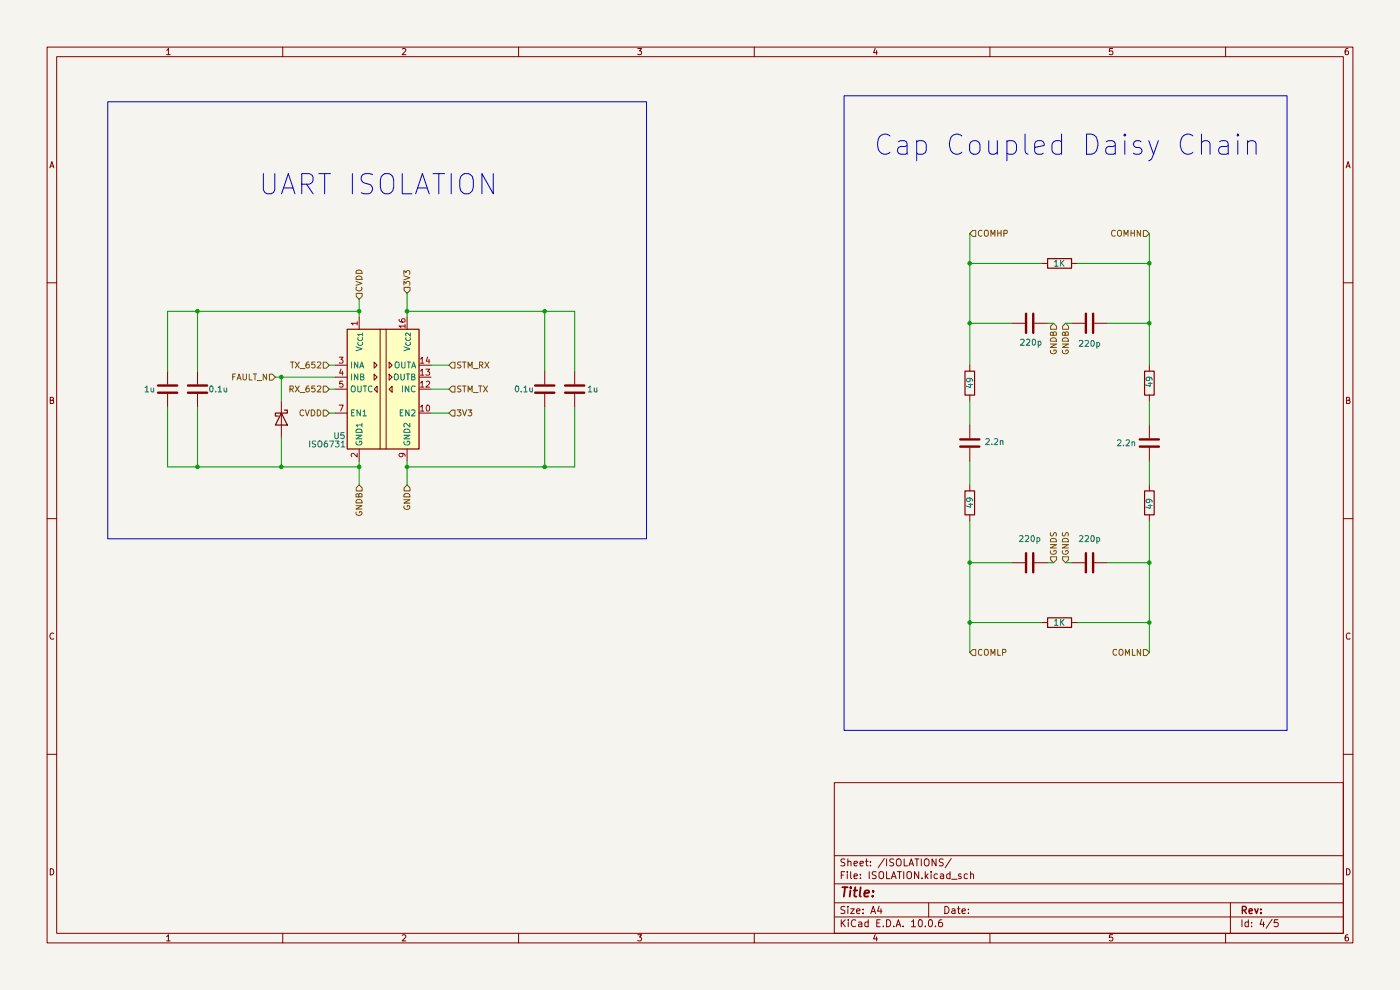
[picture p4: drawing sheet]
(kicad_sch
 (version 20260306)
 (generator "eeschema")
 (generator_version "10.0")
 (paper "A4")
 (lib_symbols
  (symbol "Device:C"
   (pin_numbers (hide yes))
   (pin_names
    (offset 0.254)) (exclude_from_sim no) (in_bom yes) (on_board yes)
   (in_pos_files yes)
   (duplicate_pin_numbers_are_jumpers no)
   (property "Reference" "C" (at 0.635 2.54 0) (show_name no) (do_not_autoplace no) (effects (font (size 1.27 1.27)) (justify left)))
   (property "Value" "C" (at 0.635 -2.54 0) (show_name no) (do_not_autoplace no) (effects (font (size 1.27 1.27)) (justify left)))
   (property "Footprint" "" (at 0.9652 -3.81 0) (show_name no) (do_not_autoplace no) (hide yes) (effects (font (size 1.27 1.27))))
   (property "Datasheet" "" (at 0 0 0) (show_name no) (do_not_autoplace no) (hide yes) (effects (font (size 1.27 1.27))))
   (property "Description" "Unpolarized capacitor" (at 0 0 0) (show_name no) (do_not_autoplace no) (hide yes) (effects (font (size 1.27 1.27))))
   (symbol "C_0_1"
    (polyline (pts (xy -2.032 0.762) (xy 2.032 0.762)) (stroke (width 0.508) (type default)) (fill (type none)))
    (polyline (pts (xy -2.032 -0.762) (xy 2.032 -0.762)) (stroke (width 0.508) (type default)) (fill (type none))))
   (symbol "C_1_1"
    (pin passive line (at 0 3.81 270) (length 2.794) (name "" (effects (font (size 1.27 1.27)))) (number "1" (effects (font (size 1.27 1.27)))))
    (pin passive line (at 0 -3.81 90) (length 2.794) (name "" (effects (font (size 1.27 1.27)))) (number "2" (effects (font (size 1.27 1.27))))))
   (embedded_fonts no))
  (symbol "Device:D_Schottky"
   (pin_numbers (hide yes))
   (pin_names
    (offset 1.016) (hide yes)) (exclude_from_sim no) (in_bom yes) (on_board yes)
   (in_pos_files yes)
   (duplicate_pin_numbers_are_jumpers no)
   (property "Reference" "D" (at 0 2.54 0) (show_name no) (do_not_autoplace no) (effects (font (size 1.27 1.27))))
   (property "Value" "D_Schottky" (at 0 -2.54 0) (show_name no) (do_not_autoplace no) (effects (font (size 1.27 1.27))))
   (property "Footprint" "" (at 0 0 0) (show_name no) (do_not_autoplace no) (hide yes) (effects (font (size 1.27 1.27))))
   (property "Datasheet" "" (at 0 0 0) (show_name no) (do_not_autoplace no) (hide yes) (effects (font (size 1.27 1.27))))
   (property "Description" "Schottky diode" (at 0 0 0) (show_name no) (do_not_autoplace no) (hide yes) (effects (font (size 1.27 1.27))))
   (symbol "D_Schottky_0_1"
    (polyline (pts (xy -1.905 0.635) (xy -1.905 1.27) (xy -1.27 1.27) (xy -1.27 -1.27) (xy -0.635 -1.27) (xy -0.635 -0.635)) (stroke (width 0.254) (type default)) (fill (type none)))
    (polyline (pts (xy 1.27 1.27) (xy 1.27 -1.27) (xy -1.27 0) (xy 1.27 1.27)) (stroke (width 0.254) (type default)) (fill (type none)))
    (polyline (pts (xy 1.27 0) (xy -1.27 0)) (stroke (width 0) (type default)) (fill (type none))))
   (symbol "D_Schottky_1_1"
    (pin passive line (at -3.81 0 0) (length 2.54) (name "K" (effects (font (size 1.27 1.27)))) (number "1" (effects (font (size 1.27 1.27)))))
    (pin passive line (at 3.81 0 180) (length 2.54) (name "A" (effects (font (size 1.27 1.27)))) (number "2" (effects (font (size 1.27 1.27))))))
   (embedded_fonts no))
  (symbol "Device:R"
   (pin_numbers (hide yes))
   (pin_names
    (offset 0)) (exclude_from_sim no) (in_bom yes) (on_board yes)
   (in_pos_files yes)
   (duplicate_pin_numbers_are_jumpers no)
   (property "Reference" "R" (at 2.032 0 90) (show_name no) (do_not_autoplace no) (effects (font (size 1.27 1.27))))
   (property "Value" "R" (at 0 0 90) (show_name no) (do_not_autoplace no) (effects (font (size 1.27 1.27))))
   (property "Footprint" "" (at -1.778 0 90) (show_name no) (do_not_autoplace no) (hide yes) (effects (font (size 1.27 1.27))))
   (property "Datasheet" "" (at 0 0 0) (show_name no) (do_not_autoplace no) (hide yes) (effects (font (size 1.27 1.27))))
   (property "Description" "Resistor" (at 0 0 0) (show_name no) (do_not_autoplace no) (hide yes) (effects (font (size 1.27 1.27))))
   (symbol "R_0_1"
    (rectangle (start -1.016 -2.54) (end 1.016 2.54) (stroke (width 0.254) (type default)) (fill (type none))))
   (symbol "R_1_1"
    (pin passive line (at 0 3.81 270) (length 1.27) (name "" (effects (font (size 1.27 1.27)))) (number "1" (effects (font (size 1.27 1.27)))))
    (pin passive line (at 0 -3.81 90) (length 1.27) (name "" (effects (font (size 1.27 1.27)))) (number "2" (effects (font (size 1.27 1.27))))))
   (embedded_fonts no))
  (symbol "Isolator:ISO6731" (exclude_from_sim no) (in_bom yes) (on_board yes)
   (in_pos_files yes)
   (duplicate_pin_numbers_are_jumpers no)
   (property "Reference" "U" (at 8.255 14.605 0) (show_name no) (do_not_autoplace no) (effects (font (size 1.27 1.27)) (justify left)))
   (property "Value" "ISO6731" (at 8.255 12.065 0) (show_name no) (do_not_autoplace no) (effects (font (size 1.27 1.27)) (justify left)))
   (property "Footprint" "Package_SO:SOIC-16W_7.5x10.3mm_P1.27mm" (at 5.715 -13.97 0) (show_name no) (do_not_autoplace no) (hide yes) (effects (font (size 1.27 1.27)) (justify left)))
   (property "Datasheet" "https://www.ti.com/lit/ds/symlink/iso6731.pdf" (at 5.715 -16.51 0) (show_name no) (do_not_autoplace no) (hide yes) (effects (font (size 1.27 1.27)) (justify left)))
   (property "Description" "General-purpose, triple-channel, 2/1, digital isolator" (at 0 0 0) (show_name no) (do_not_autoplace no) (hide yes) (effects (font (size 1.27 1.27))))
   (symbol "ISO6731_0_1"
    (rectangle (start -7.62 12.7) (end 7.62 -12.7) (stroke (width 0.254) (type default)) (fill (type background)))
    (polyline (pts (xy -0.635 12.7) (xy -0.635 -12.7)) (stroke (width 0) (type default)) (fill (type none)))
    (polyline (pts (xy 0.635 12.7) (xy 0.635 -12.7)) (stroke (width 0) (type default)) (fill (type none))))
   (symbol "ISO6731_1_1"
    (polyline (pts (xy -1.905 5.715) (xy -1.27 5.08) (xy -1.905 4.445) (xy -1.905 5.715)) (stroke (width 0) (type default)) (fill (type none)))
    (polyline (pts (xy -1.905 3.175) (xy -1.27 2.54) (xy -1.905 1.905) (xy -1.905 3.175)) (stroke (width 0) (type default)) (fill (type none)))
    (polyline (pts (xy -1.27 -0.635) (xy -1.905 0) (xy -1.27 0.635) (xy -1.27 -0.635)) (stroke (width 0) (type default)) (fill (type none)))
    (polyline (pts (xy 1.27 5.715) (xy 1.905 5.08) (xy 1.27 4.445) (xy 1.27 5.715)) (stroke (width 0) (type default)) (fill (type none)))
    (polyline (pts (xy 1.27 3.175) (xy 1.905 2.54) (xy 1.27 1.905) (xy 1.27 3.175)) (stroke (width 0) (type default)) (fill (type none)))
    (polyline (pts (xy 1.905 -0.635) (xy 1.27 0) (xy 1.905 0.635) (xy 1.905 -0.635)) (stroke (width 0) (type default)) (fill (type none)))
    (pin power_in line (at -5.08 15.24 270) (length 2.54) (name "V_{CC1}" (effects (font (size 1.27 1.27)))) (number "1" (effects (font (size 1.27 1.27)))))
    (pin power_in line (at -5.08 -15.24 90) (length 2.54) (name "GND1" (effects (font (size 1.27 1.27)))) (number "2" (effects (font (size 1.27 1.27)))))
    (pin input line (at -10.16 5.08 0) (length 2.54) (name "INA" (effects (font (size 1.27 1.27)))) (number "3" (effects (font (size 1.27 1.27)))))
    (pin input line (at -10.16 2.54 0) (length 2.54) (name "INB" (effects (font (size 1.27 1.27)))) (number "4" (effects (font (size 1.27 1.27)))))
    (pin output line (at -10.16 0 0) (length 2.54) (name "OUTC" (effects (font (size 1.27 1.27)))) (number "5" (effects (font (size 1.27 1.27)))))
    (pin no_connect line (at -7.62 -2.54 0) (length 2.54) (hide yes) (name "NC" (effects (font (size 1.27 1.27)))) (number "6" (effects (font (size 1.27 1.27)))))
    (pin input line (at -10.16 -5.08 0) (length 2.54) (name "EN1" (effects (font (size 1.27 1.27)))) (number "7" (effects (font (size 1.27 1.27)))))
    (pin passive line (at -5.08 -15.24 90) (length 2.54) (hide yes) (name "GND1" (effects (font (size 1.27 1.27)))) (number "8" (effects (font (size 1.27 1.27)))))
    (pin power_in line (at 5.08 -15.24 90) (length 2.54) (name "GND2" (effects (font (size 1.27 1.27)))) (number "9" (effects (font (size 1.27 1.27)))))
    (pin input line (at 10.16 -5.08 180) (length 2.54) (name "EN2" (effects (font (size 1.27 1.27)))) (number "10" (effects (font (size 1.27 1.27)))))
    (pin no_connect line (at 7.62 -2.54 180) (length 2.54) (hide yes) (name "NC" (effects (font (size 1.27 1.27)))) (number "11" (effects (font (size 1.27 1.27)))))
    (pin input line (at 10.16 0 180) (length 2.54) (name "INC" (effects (font (size 1.27 1.27)))) (number "12" (effects (font (size 1.27 1.27)))))
    (pin output line (at 10.16 2.54 180) (length 2.54) (name "OUTB" (effects (font (size 1.27 1.27)))) (number "13" (effects (font (size 1.27 1.27)))))
    (pin output line (at 10.16 5.08 180) (length 2.54) (name "OUTA" (effects (font (size 1.27 1.27)))) (number "14" (effects (font (size 1.27 1.27)))))
    (pin passive line (at 5.08 -15.24 90) (length 2.54) (hide yes) (name "GND2" (effects (font (size 1.27 1.27)))) (number "15" (effects (font (size 1.27 1.27)))))
    (pin power_in line (at 5.08 15.24 270) (length 2.54) (name "V_{CC2}" (effects (font (size 1.27 1.27)))) (number "16" (effects (font (size 1.27 1.27))))))
   (embedded_fonts no)))
 (rectangle
  (start 179.07 20.32)
  (end 273.05 154.94)
  (stroke (width 0) (type default))
  (fill (type none)))
 (rectangle
  (start 22.86 21.59)
  (end 137.16 114.3)
  (stroke (width 0) (type default))
  (fill (type none)))
 (text " Cap Coupled Daisy Chain"
  (exclude_from_sim no)
  (at 224.79 30.988 0)
  (effects (font (size 4.27 4.27))))
 (text "UART ISOLATION"
  (exclude_from_sim no)
  (at 80.264 39.37 0)
  (effects (font (size 4.27 4.27))))
 (junction
  (at 41.91 66.04)
  (diameter 0)
  (color 0 0 0 0))
 (junction
  (at 76.2 99.06)
  (diameter 0)
  (color 0 0 0 0))
 (junction
  (at 115.57 66.04)
  (diameter 0)
  (color 0 0 0 0))
 (junction
  (at 76.2 66.04)
  (diameter 0)
  (color 0 0 0 0))
 (junction
  (at 41.91 99.06)
  (diameter 0)
  (color 0 0 0 0))
 (junction
  (at 243.84 119.38)
  (diameter 0)
  (color 0 0 0 0))
 (junction
  (at 86.36 66.04)
  (diameter 0)
  (color 0 0 0 0))
 (junction
  (at 243.84 132.08)
  (diameter 0)
  (color 0 0 0 0))
 (junction
  (at 59.69 99.06)
  (diameter 0)
  (color 0 0 0 0))
 (junction
  (at 205.74 119.38)
  (diameter 0)
  (color 0 0 0 0))
 (junction
  (at 205.74 68.58)
  (diameter 0)
  (color 0 0 0 0))
 (junction
  (at 243.84 68.58)
  (diameter 0)
  (color 0 0 0 0))
 (junction
  (at 243.84 55.88)
  (diameter 0)
  (color 0 0 0 0))
 (junction
  (at 86.36 99.06)
  (diameter 0)
  (color 0 0 0 0))
 (junction
  (at 205.74 55.88)
  (diameter 0)
  (color 0 0 0 0))
 (junction
  (at 205.74 132.08)
  (diameter 0)
  (color 0 0 0 0))
 (junction
  (at 59.69 80.01)
  (diameter 0)
  (color 0 0 0 0))
 (junction
  (at 115.57 99.06)
  (diameter 0)
  (color 0 0 0 0))
 (wire
  (pts (xy 205.74 68.58) (xy 214.63 68.58))
  (stroke (width 0) (type default)))
 (wire
  (pts (xy 223.52 68.58) (xy 222.25 68.58))
  (stroke (width 0) (type default)))
 (wire
  (pts (xy 91.44 82.55) (xy 95.25 82.55))
  (stroke (width 0) (type default)))
 (wire
  (pts (xy 86.36 62.23) (xy 86.36 66.04))
  (stroke (width 0) (type default)))
 (wire
  (pts (xy 243.84 110.49) (xy 243.84 132.08))
  (stroke (width 0) (type default)))
 (wire
  (pts (xy 121.92 86.36) (xy 121.92 99.06))
  (stroke (width 0) (type default)))
 (wire
  (pts (xy 41.91 86.36) (xy 41.91 99.06))
  (stroke (width 0) (type default)))
 (wire
  (pts (xy 59.69 99.06) (xy 76.2 99.06))
  (stroke (width 0) (type default)))
 (wire
  (pts (xy 91.44 77.47) (xy 95.25 77.47))
  (stroke (width 0) (type default)))
 (wire
  (pts (xy 35.56 78.74) (xy 35.56 66.04))
  (stroke (width 0) (type default)))
 (wire
  (pts (xy 76.2 63.5) (xy 76.2 66.04))
  (stroke (width 0) (type default)))
 (wire
  (pts (xy 205.74 85.09) (xy 205.74 90.17))
  (stroke (width 0) (type default)))
 (wire
  (pts (xy 226.06 119.38) (xy 227.33 119.38))
  (stroke (width 0) (type default)))
 (wire
  (pts (xy 76.2 66.04) (xy 76.2 67.31))
  (stroke (width 0) (type default)))
 (wire
  (pts (xy 243.84 85.09) (xy 243.84 90.17))
  (stroke (width 0) (type default)))
 (wire
  (pts (xy 69.85 77.47) (xy 71.12 77.47))
  (stroke (width 0) (type default)))
 (wire
  (pts (xy 115.57 86.36) (xy 115.57 99.06))
  (stroke (width 0) (type default)))
 (wire
  (pts (xy 35.56 86.36) (xy 35.56 99.06))
  (stroke (width 0) (type default)))
 (wire
  (pts (xy 86.36 99.06) (xy 86.36 102.87))
  (stroke (width 0) (type default)))
 (wire
  (pts (xy 223.52 119.38) (xy 222.25 119.38))
  (stroke (width 0) (type default)))
 (wire
  (pts (xy 205.74 97.79) (xy 205.74 102.87))
  (stroke (width 0) (type default)))
 (wire
  (pts (xy 115.57 78.74) (xy 115.57 66.04))
  (stroke (width 0) (type default)))
 (wire
  (pts (xy 86.36 97.79) (xy 86.36 99.06))
  (stroke (width 0) (type default)))
 (wire
  (pts (xy 91.44 87.63) (xy 95.25 87.63))
  (stroke (width 0) (type default)))
 (wire
  (pts (xy 69.85 82.55) (xy 71.12 82.55))
  (stroke (width 0) (type default)))
 (wire
  (pts (xy 115.57 99.06) (xy 86.36 99.06))
  (stroke (width 0) (type default)))
 (wire
  (pts (xy 35.56 66.04) (xy 41.91 66.04))
  (stroke (width 0) (type default)))
 (wire
  (pts (xy 226.06 68.58) (xy 227.33 68.58))
  (stroke (width 0) (type default)))
 (wire
  (pts (xy 76.2 97.79) (xy 76.2 99.06))
  (stroke (width 0) (type default)))
 (wire
  (pts (xy 58.42 80.01) (xy 59.69 80.01))
  (stroke (width 0) (type default)))
 (wire
  (pts (xy 41.91 99.06) (xy 59.69 99.06))
  (stroke (width 0) (type default)))
 (wire
  (pts (xy 86.36 66.04) (xy 86.36 67.31))
  (stroke (width 0) (type default)))
 (wire
  (pts (xy 115.57 66.04) (xy 86.36 66.04))
  (stroke (width 0) (type default)))
 (wire
  (pts (xy 243.84 97.79) (xy 243.84 102.87))
  (stroke (width 0) (type default)))
 (wire
  (pts (xy 234.95 68.58) (xy 243.84 68.58))
  (stroke (width 0) (type default)))
 (wire
  (pts (xy 220.98 132.08) (xy 205.74 132.08))
  (stroke (width 0) (type default)))
 (wire
  (pts (xy 59.69 80.01) (xy 71.12 80.01))
  (stroke (width 0) (type default)))
 (wire
  (pts (xy 59.69 92.71) (xy 59.69 99.06))
  (stroke (width 0) (type default)))
 (wire
  (pts (xy 121.92 99.06) (xy 115.57 99.06))
  (stroke (width 0) (type default)))
 (wire
  (pts (xy 205.74 55.88) (xy 205.74 77.47))
  (stroke (width 0) (type default)))
 (wire
  (pts (xy 243.84 132.08) (xy 228.6 132.08))
  (stroke (width 0) (type default)))
 (wire
  (pts (xy 205.74 132.08) (xy 205.74 138.43))
  (stroke (width 0) (type default)))
 (wire
  (pts (xy 243.84 55.88) (xy 243.84 77.47))
  (stroke (width 0) (type default)))
 (wire
  (pts (xy 59.69 80.01) (xy 59.69 85.09))
  (stroke (width 0) (type default)))
 (wire
  (pts (xy 205.74 110.49) (xy 205.74 132.08))
  (stroke (width 0) (type default)))
 (wire
  (pts (xy 121.92 78.74) (xy 121.92 66.04))
  (stroke (width 0) (type default)))
 (wire
  (pts (xy 41.91 66.04) (xy 76.2 66.04))
  (stroke (width 0) (type default)))
 (wire
  (pts (xy 243.84 49.53) (xy 243.84 55.88))
  (stroke (width 0) (type default)))
 (wire
  (pts (xy 41.91 78.74) (xy 41.91 66.04))
  (stroke (width 0) (type default)))
 (wire
  (pts (xy 76.2 99.06) (xy 76.2 102.87))
  (stroke (width 0) (type default)))
 (wire
  (pts (xy 121.92 66.04) (xy 115.57 66.04))
  (stroke (width 0) (type default)))
 (wire
  (pts (xy 228.6 55.88) (xy 243.84 55.88))
  (stroke (width 0) (type default)))
 (wire
  (pts (xy 234.95 119.38) (xy 243.84 119.38))
  (stroke (width 0) (type default)))
 (wire
  (pts (xy 69.85 87.63) (xy 71.12 87.63))
  (stroke (width 0) (type default)))
 (wire
  (pts (xy 243.84 132.08) (xy 243.84 138.43))
  (stroke (width 0) (type default)))
 (wire
  (pts (xy 205.74 119.38) (xy 214.63 119.38))
  (stroke (width 0) (type default)))
 (wire
  (pts (xy 205.74 55.88) (xy 220.98 55.88))
  (stroke (width 0) (type default)))
 (wire
  (pts (xy 35.56 99.06) (xy 41.91 99.06))
  (stroke (width 0) (type default)))
 (wire
  (pts (xy 205.74 49.53) (xy 205.74 55.88))
  (stroke (width 0) (type default)))
 (hierarchical_label "TX_652"
  (shape input)
  (at 69.85 77.47 180)
  (effects (font (size 1.27 1.27)) (justify right)))
 (hierarchical_label "3V3"
  (shape input)
  (at 95.25 87.63 0)
  (effects (font (size 1.27 1.27)) (justify left)))
 (hierarchical_label "COMLN"
  (shape input)
  (at 243.84 138.43 180)
  (effects (font (size 1.27 1.27)) (justify right)))
 (hierarchical_label "GND"
  (shape input)
  (at 223.52 68.58 270)
  (effects (font (size 1.27 1.27)) (justify right)))
 (hierarchical_label "GND"
  (shape input)
  (at 86.36 102.87 270)
  (effects (font (size 1.27 1.27)) (justify right)))
 (hierarchical_label "CVDD"
  (shape input)
  (at 76.2 63.5 90)
  (effects (font (size 1.27 1.27)) (justify left)))
 (hierarchical_label "STM_TX"
  (shape input)
  (at 95.25 82.55 0)
  (effects (font (size 1.27 1.27)) (justify left)))
 (hierarchical_label "3V3"
  (shape input)
  (at 86.36 62.23 90)
  (effects (font (size 1.27 1.27)) (justify left)))
 (hierarchical_label "GND"
  (shape input)
  (at 226.06 119.38 90)
  (effects (font (size 1.27 1.27)) (justify left)))
 (hierarchical_label "FAULT_N"
  (shape input)
  (at 58.42 80.01 180)
  (effects (font (size 1.27 1.27)) (justify right)))
 (hierarchical_label "STM_RX"
  (shape input)
  (at 95.25 77.47 0)
  (effects (font (size 1.27 1.27)) (justify left)))
 (hierarchical_label "COMLP"
  (shape input)
  (at 205.74 138.43 0)
  (effects (font (size 1.27 1.27)) (justify left)))
 (hierarchical_label "GNDB"
  (shape input)
  (at 76.2 102.87 270)
  (effects (font (size 1.27 1.27)) (justify right)))
 (hierarchical_label "GND"
  (shape input)
  (at 223.52 119.38 90)
  (effects (font (size 1.27 1.27)) (justify left)))
 (hierarchical_label "RX_652"
  (shape input)
  (at 69.85 82.55 180)
  (effects (font (size 1.27 1.27)) (justify right)))
 (hierarchical_label "COMHN"
  (shape input)
  (at 243.84 49.53 180)
  (effects (font (size 1.27 1.27)) (justify right)))
 (hierarchical_label "COMHP"
  (shape input)
  (at 205.74 49.53 0)
  (effects (font (size 1.27 1.27)) (justify left)))
 (hierarchical_label "GND"
  (shape input)
  (at 226.06 68.58 270)
  (effects (font (size 1.27 1.27)) (justify right)))
 (hierarchical_label "CVDD"
  (shape input)
  (at 69.85 87.63 180)
  (effects (font (size 1.27 1.27)) (justify right)))
 (symbol
  (lib_id "Device:C")
  (at 218.44 119.38 270)
  (unit 1)
  (body_style 1)
  (exclude_from_sim no)
  (in_bom yes)
  (on_board yes)
  (in_pos_files yes)
  (dnp no)
  (fields_autoplaced yes)
  (property "Reference" "C90" (at 218.44 111.76 90) (hide yes) (show_name no) (do_not_autoplace no) (effects (font (size 1.27 1.27))))
  (property "Value" "220p" (at 218.44 114.3 90) (show_name no) (do_not_autoplace no) (effects (font (size 1.27 1.27))))
  (property "Footprint" "" (at 214.63 120.3452 0) (hide yes) (show_name no) (do_not_autoplace no) (effects (font (size 1.27 1.27))))
  (property "Datasheet" "" (at 218.44 119.38 0) (hide yes) (show_name no) (do_not_autoplace no) (effects (font (size 1.27 1.27))))
  (property "Description" "Unpolarized capacitor" (at 218.44 119.38 0) (hide yes) (show_name no) (do_not_autoplace no) (effects (font (size 1.27 1.27))))
  (pin "1")
  (pin "2"))
 (symbol
  (lib_id "Device:C")
  (at 231.14 119.38 90)
  (unit 1)
  (body_style 1)
  (exclude_from_sim no)
  (in_bom yes)
  (on_board yes)
  (in_pos_files yes)
  (dnp no)
  (fields_autoplaced yes)
  (property "Reference" "C91" (at 231.14 111.76 90) (hide yes) (show_name no) (do_not_autoplace no) (effects (font (size 1.27 1.27))))
  (property "Value" "220p" (at 231.14 114.3 90) (show_name no) (do_not_autoplace no) (effects (font (size 1.27 1.27))))
  (property "Footprint" "" (at 234.95 118.4148 0) (hide yes) (show_name no) (do_not_autoplace no) (effects (font (size 1.27 1.27))))
  (property "Datasheet" "" (at 231.14 119.38 0) (hide yes) (show_name no) (do_not_autoplace no) (effects (font (size 1.27 1.27))))
  (property "Description" "Unpolarized capacitor" (at 231.14 119.38 0) (hide yes) (show_name no) (do_not_autoplace no) (effects (font (size 1.27 1.27))))
  (pin "1")
  (pin "2"))
 (symbol
  (lib_id "Isolator:ISO6731")
  (at 81.28 82.55 0)
  (unit 1)
  (body_style 1)
  (exclude_from_sim no)
  (in_bom yes)
  (on_board yes)
  (in_pos_files yes)
  (dnp no)
  (property "Reference" "U5" (at 70.612 92.456 0) (show_name no) (do_not_autoplace no) (effects (font (size 1.27 1.27)) (justify left)))
  (property "Value" "ISO6731" (at 65.278 94.234 0) (show_name no) (do_not_autoplace no) (effects (font (size 1.27 1.27)) (justify left)))
  (property "Footprint" "Package_SO:SOIC-16W_5.3x10.2mm_P1.27mm" (at 86.995 96.52 0) (hide yes) (show_name no) (do_not_autoplace no) (effects (font (size 1.27 1.27)) (justify left)))
  (property "Datasheet" "https://www.ti.com/lit/ds/symlink/iso6731.pdf" (at 86.995 99.06 0) (hide yes) (show_name no) (do_not_autoplace no) (effects (font (size 1.27 1.27)) (justify left)))
  (property "Description" "General-purpose, triple-channel, 2/1, digital isolator" (at 81.28 82.55 0) (hide yes) (show_name no) (do_not_autoplace no) (effects (font (size 1.27 1.27))))
  (pin "5")
  (pin "16")
  (pin "8")
  (pin "10")
  (pin "4")
  (pin "2")
  (pin "6")
  (pin "13")
  (pin "11")
  (pin "7")
  (pin "1")
  (pin "14")
  (pin "3")
  (pin "12")
  (pin "9")
  (pin "15"))
 (symbol
  (lib_id "Device:C")
  (at 41.91 82.55 0)
  (unit 1)
  (body_style 1)
  (exclude_from_sim no)
  (in_bom yes)
  (on_board yes)
  (in_pos_files yes)
  (dnp no)
  (property "Reference" "C48" (at 35.306 81.788 0) (hide yes) (show_name no) (do_not_autoplace no) (effects (font (size 1.27 1.27)) (justify left)))
  (property "Value" "0.1u" (at 48.514 82.55 0) (show_name no) (do_not_autoplace no) (effects (font (size 1.27 1.27)) (justify right)))
  (property "Footprint" "Capacitor_SMD:C_0603_1608Metric" (at 42.8752 86.36 0) (hide yes) (show_name no) (do_not_autoplace no) (effects (font (size 1.27 1.27))))
  (property "Datasheet" "" (at 41.91 82.55 0) (hide yes) (show_name no) (do_not_autoplace no) (effects (font (size 1.27 1.27))))
  (property "Description" "Unpolarized capacitor" (at 41.91 82.55 0) (hide yes) (show_name no) (do_not_autoplace no) (effects (font (size 1.27 1.27))))
  (pin "1")
  (pin "2"))
 (symbol
  (lib_id "Device:R")
  (at 243.84 81.28 0)
  (unit 1)
  (body_style 1)
  (exclude_from_sim no)
  (in_bom yes)
  (on_board yes)
  (in_pos_files yes)
  (dnp no)
  (property "Reference" "R52" (at 246.38 80.0099 0) (hide yes) (show_name no) (do_not_autoplace no) (effects (font (size 1.27 1.27)) (justify left)))
  (property "Value" "49" (at 243.84 82.296 90) (show_name no) (do_not_autoplace no) (effects (font (size 1.27 1.27)) (justify left)))
  (property "Footprint" "" (at 242.062 81.28 90) (hide yes) (show_name no) (do_not_autoplace no) (effects (font (size 1.27 1.27))))
  (property "Datasheet" "" (at 243.84 81.28 0) (hide yes) (show_name no) (do_not_autoplace no) (effects (font (size 1.27 1.27))))
  (property "Description" "Resistor" (at 243.84 81.28 0) (hide yes) (show_name no) (do_not_autoplace no) (effects (font (size 1.27 1.27))))
  (pin "1")
  (pin "2"))
 (symbol
  (lib_id "Device:C")
  (at 218.44 68.58 270)
  (unit 1)
  (body_style 1)
  (exclude_from_sim no)
  (in_bom yes)
  (on_board yes)
  (in_pos_files yes)
  (dnp no)
  (property "Reference" "C92" (at 218.44 60.96 90) (hide yes) (show_name no) (do_not_autoplace no) (effects (font (size 1.27 1.27))))
  (property "Value" "220p" (at 218.694 72.644 90) (show_name no) (do_not_autoplace no) (effects (font (size 1.27 1.27))))
  (property "Footprint" "" (at 214.63 69.5452 0) (hide yes) (show_name no) (do_not_autoplace no) (effects (font (size 1.27 1.27))))
  (property "Datasheet" "" (at 218.44 68.58 0) (hide yes) (show_name no) (do_not_autoplace no) (effects (font (size 1.27 1.27))))
  (property "Description" "Unpolarized capacitor" (at 218.44 68.58 0) (hide yes) (show_name no) (do_not_autoplace no) (effects (font (size 1.27 1.27))))
  (pin "1")
  (pin "2"))
 (symbol
  (lib_id "Device:C")
  (at 35.56 82.55 0)
  (unit 1)
  (body_style 1)
  (exclude_from_sim no)
  (in_bom yes)
  (on_board yes)
  (in_pos_files yes)
  (dnp no)
  (property "Reference" "C49" (at 28.956 81.788 0) (hide yes) (show_name no) (do_not_autoplace no) (effects (font (size 1.27 1.27)) (justify left)))
  (property "Value" "1u" (at 33.02 82.55 0) (show_name no) (do_not_autoplace no) (effects (font (size 1.27 1.27)) (justify right)))
  (property "Footprint" "Capacitor_SMD:C_0603_1608Metric" (at 36.5252 86.36 0) (hide yes) (show_name no) (do_not_autoplace no) (effects (font (size 1.27 1.27))))
  (property "Datasheet" "" (at 35.56 82.55 0) (hide yes) (show_name no) (do_not_autoplace no) (effects (font (size 1.27 1.27))))
  (property "Description" "Unpolarized capacitor" (at 35.56 82.55 0) (hide yes) (show_name no) (do_not_autoplace no) (effects (font (size 1.27 1.27))))
  (pin "1")
  (pin "2"))
 (symbol
  (lib_id "Device:R")
  (at 243.84 106.68 0)
  (unit 1)
  (body_style 1)
  (exclude_from_sim no)
  (in_bom yes)
  (on_board yes)
  (in_pos_files yes)
  (dnp no)
  (property "Reference" "R32" (at 246.38 105.4099 0) (hide yes) (show_name no) (do_not_autoplace no) (effects (font (size 1.27 1.27)) (justify left)))
  (property "Value" "49" (at 243.84 108.204 90) (show_name no) (do_not_autoplace no) (effects (font (size 1.27 1.27)) (justify left)))
  (property "Footprint" "" (at 242.062 106.68 90) (hide yes) (show_name no) (do_not_autoplace no) (effects (font (size 1.27 1.27))))
  (property "Datasheet" "" (at 243.84 106.68 0) (hide yes) (show_name no) (do_not_autoplace no) (effects (font (size 1.27 1.27))))
  (property "Description" "Resistor" (at 243.84 106.68 0) (hide yes) (show_name no) (do_not_autoplace no) (effects (font (size 1.27 1.27))))
  (pin "1")
  (pin "2"))
 (symbol
  (lib_id "Device:C")
  (at 231.14 68.58 90)
  (unit 1)
  (body_style 1)
  (exclude_from_sim no)
  (in_bom yes)
  (on_board yes)
  (in_pos_files yes)
  (dnp no)
  (property "Reference" "C93" (at 231.14 60.96 90) (hide yes) (show_name no) (do_not_autoplace no) (effects (font (size 1.27 1.27))))
  (property "Value" "220p" (at 231.14 72.898 90) (show_name no) (do_not_autoplace no) (effects (font (size 1.27 1.27))))
  (property "Footprint" "" (at 234.95 67.6148 0) (hide yes) (show_name no) (do_not_autoplace no) (effects (font (size 1.27 1.27))))
  (property "Datasheet" "" (at 231.14 68.58 0) (hide yes) (show_name no) (do_not_autoplace no) (effects (font (size 1.27 1.27))))
  (property "Description" "Unpolarized capacitor" (at 231.14 68.58 0) (hide yes) (show_name no) (do_not_autoplace no) (effects (font (size 1.27 1.27))))
  (pin "1")
  (pin "2"))
 (symbol
  (lib_id "Device:R")
  (at 224.79 55.88 90)
  (unit 1)
  (body_style 1)
  (exclude_from_sim no)
  (in_bom yes)
  (on_board yes)
  (in_pos_files yes)
  (dnp no)
  (property "Reference" "R54" (at 223.5199 53.34 0) (hide yes) (show_name no) (do_not_autoplace no) (effects (font (size 1.27 1.27)) (justify left)))
  (property "Value" "1K" (at 226.06 55.88 90) (show_name no) (do_not_autoplace no) (effects (font (size 1.27 1.27)) (justify left)))
  (property "Footprint" "Resistor_SMD:R_0201_0603Metric" (at 224.79 57.658 90) (hide yes) (show_name no) (do_not_autoplace no) (effects (font (size 1.27 1.27))))
  (property "Datasheet" "" (at 224.79 55.88 0) (hide yes) (show_name no) (do_not_autoplace no) (effects (font (size 1.27 1.27))))
  (property "Description" "Resistor" (at 224.79 55.88 0) (hide yes) (show_name no) (do_not_autoplace no) (effects (font (size 1.27 1.27))))
  (pin "1")
  (pin "2"))
 (symbol
  (lib_id "Device:D_Schottky")
  (at 59.69 88.9 270)
  (unit 1)
  (body_style 1)
  (exclude_from_sim no)
  (in_bom yes)
  (on_board yes)
  (in_pos_files yes)
  (dnp no)
  (fields_autoplaced yes)
  (property "Reference" "D4" (at 62.23 87.3124 90) (hide yes) (show_name no) (do_not_autoplace no) (effects (font (size 1.27 1.27)) (justify left)))
  (property "Value" "D_Schottky" (at 62.23 89.8524 90) (hide yes) (show_name no) (do_not_autoplace no) (effects (font (size 1.27 1.27)) (justify left)))
  (property "Footprint" "Package_SON:WSON-8-1EP_6x5mm_P1.27mm_EP3.4x4mm" (at 59.69 88.9 0) (hide yes) (show_name no) (do_not_autoplace no) (effects (font (size 1.27 1.27))))
  (property "Datasheet" "" (at 59.69 88.9 0) (hide yes) (show_name no) (do_not_autoplace no) (effects (font (size 1.27 1.27))))
  (property "Description" "Schottky diode" (at 59.69 88.9 0) (hide yes) (show_name no) (do_not_autoplace no) (effects (font (size 1.27 1.27))))
  (pin "2")
  (pin "1"))
 (symbol
  (lib_id "Device:C")
  (at 121.92 82.55 0)
  (mirror y)
  (unit 1)
  (body_style 1)
  (exclude_from_sim no)
  (in_bom yes)
  (on_board yes)
  (in_pos_files yes)
  (dnp no)
  (property "Reference" "C50" (at 128.524 81.788 0) (hide yes) (show_name no) (do_not_autoplace no) (effects (font (size 1.27 1.27)) (justify left)))
  (property "Value" "1u" (at 124.46 82.55 0) (show_name no) (do_not_autoplace no) (effects (font (size 1.27 1.27)) (justify right)))
  (property "Footprint" "Capacitor_SMD:C_0603_1608Metric" (at 120.9548 86.36 0) (hide yes) (show_name no) (do_not_autoplace no) (effects (font (size 1.27 1.27))))
  (property "Datasheet" "" (at 121.92 82.55 0) (hide yes) (show_name no) (do_not_autoplace no) (effects (font (size 1.27 1.27))))
  (property "Description" "Unpolarized capacitor" (at 121.92 82.55 0) (hide yes) (show_name no) (do_not_autoplace no) (effects (font (size 1.27 1.27))))
  (pin "1")
  (pin "2"))
 (symbol
  (lib_id "Device:R")
  (at 224.79 132.08 90)
  (unit 1)
  (body_style 1)
  (exclude_from_sim no)
  (in_bom yes)
  (on_board yes)
  (in_pos_files yes)
  (dnp no)
  (property "Reference" "R53" (at 223.5199 129.54 0) (hide yes) (show_name no) (do_not_autoplace no) (effects (font (size 1.27 1.27)) (justify left)))
  (property "Value" "1K" (at 226.06 132.08 90) (show_name no) (do_not_autoplace no) (effects (font (size 1.27 1.27)) (justify left)))
  (property "Footprint" "Resistor_SMD:R_0201_0603Metric" (at 224.79 133.858 90) (hide yes) (show_name no) (do_not_autoplace no) (effects (font (size 1.27 1.27))))
  (property "Datasheet" "" (at 224.79 132.08 0) (hide yes) (show_name no) (do_not_autoplace no) (effects (font (size 1.27 1.27))))
  (property "Description" "Resistor" (at 224.79 132.08 0) (hide yes) (show_name no) (do_not_autoplace no) (effects (font (size 1.27 1.27))))
  (pin "1")
  (pin "2"))
 (symbol
  (lib_id "Device:C")
  (at 243.84 93.98 0)
  (unit 1)
  (body_style 1)
  (exclude_from_sim no)
  (in_bom yes)
  (on_board yes)
  (in_pos_files yes)
  (dnp no)
  (property "Reference" "C89" (at 247.65 92.7099 0) (hide yes) (show_name no) (do_not_autoplace no) (effects (font (size 1.27 1.27)) (justify left)))
  (property "Value" "2.2n" (at 236.728 93.98 0) (show_name no) (do_not_autoplace no) (effects (font (size 1.27 1.27)) (justify left)))
  (property "Footprint" "" (at 244.8052 97.79 0) (hide yes) (show_name no) (do_not_autoplace no) (effects (font (size 1.27 1.27))))
  (property "Datasheet" "" (at 243.84 93.98 0) (hide yes) (show_name no) (do_not_autoplace no) (effects (font (size 1.27 1.27))))
  (property "Description" "Unpolarized capacitor" (at 243.84 93.98 0) (hide yes) (show_name no) (do_not_autoplace no) (effects (font (size 1.27 1.27))))
  (pin "1")
  (pin "2"))
 (symbol
  (lib_id "Device:R")
  (at 205.74 81.28 0)
  (unit 1)
  (body_style 1)
  (exclude_from_sim no)
  (in_bom yes)
  (on_board yes)
  (in_pos_files yes)
  (dnp no)
  (property "Reference" "R51" (at 208.28 80.0099 0) (hide yes) (show_name no) (do_not_autoplace no) (effects (font (size 1.27 1.27)) (justify left)))
  (property "Value" "49" (at 205.74 82.55 90) (show_name no) (do_not_autoplace no) (effects (font (size 1.27 1.27)) (justify left)))
  (property "Footprint" "" (at 203.962 81.28 90) (hide yes) (show_name no) (do_not_autoplace no) (effects (font (size 1.27 1.27))))
  (property "Datasheet" "" (at 205.74 81.28 0) (hide yes) (show_name no) (do_not_autoplace no) (effects (font (size 1.27 1.27))))
  (property "Description" "Resistor" (at 205.74 81.28 0) (hide yes) (show_name no) (do_not_autoplace no) (effects (font (size 1.27 1.27))))
  (pin "1")
  (pin "2"))
 (symbol
  (lib_id "Device:C")
  (at 205.74 93.98 0)
  (unit 1)
  (body_style 1)
  (exclude_from_sim no)
  (in_bom yes)
  (on_board yes)
  (in_pos_files yes)
  (dnp no)
  (property "Reference" "C88" (at 209.55 92.7099 0) (hide yes) (show_name no) (do_not_autoplace no) (effects (font (size 1.27 1.27)) (justify left)))
  (property "Value" "2.2n" (at 208.788 93.726 0) (show_name no) (do_not_autoplace no) (effects (font (size 1.27 1.27)) (justify left)))
  (property "Footprint" "" (at 206.7052 97.79 0) (hide yes) (show_name no) (do_not_autoplace no) (effects (font (size 1.27 1.27))))
  (property "Datasheet" "" (at 205.74 93.98 0) (hide yes) (show_name no) (do_not_autoplace no) (effects (font (size 1.27 1.27))))
  (property "Description" "Unpolarized capacitor" (at 205.74 93.98 0) (hide yes) (show_name no) (do_not_autoplace no) (effects (font (size 1.27 1.27))))
  (pin "1")
  (pin "2"))
 (symbol
  (lib_id "Device:C")
  (at 115.57 82.55 0)
  (mirror y)
  (unit 1)
  (body_style 1)
  (exclude_from_sim no)
  (in_bom yes)
  (on_board yes)
  (in_pos_files yes)
  (dnp no)
  (property "Reference" "C51" (at 122.174 81.788 0) (hide yes) (show_name no) (do_not_autoplace no) (effects (font (size 1.27 1.27)) (justify left)))
  (property "Value" "0.1u" (at 108.966 82.55 0) (show_name no) (do_not_autoplace no) (effects (font (size 1.27 1.27)) (justify right)))
  (property "Footprint" "Capacitor_SMD:C_0603_1608Metric" (at 114.6048 86.36 0) (hide yes) (show_name no) (do_not_autoplace no) (effects (font (size 1.27 1.27))))
  (property "Datasheet" "" (at 115.57 82.55 0) (hide yes) (show_name no) (do_not_autoplace no) (effects (font (size 1.27 1.27))))
  (property "Description" "Unpolarized capacitor" (at 115.57 82.55 0) (hide yes) (show_name no) (do_not_autoplace no) (effects (font (size 1.27 1.27))))
  (pin "1")
  (pin "2"))
 (symbol
  (lib_id "Device:R")
  (at 205.74 106.68 0)
  (unit 1)
  (body_style 1)
  (exclude_from_sim no)
  (in_bom yes)
  (on_board yes)
  (in_pos_files yes)
  (dnp no)
  (property "Reference" "R23" (at 208.28 105.4099 0) (hide yes) (show_name no) (do_not_autoplace no) (effects (font (size 1.27 1.27)) (justify left)))
  (property "Value" "49" (at 205.74 107.95 90) (show_name no) (do_not_autoplace no) (effects (font (size 1.27 1.27)) (justify left)))
  (property "Footprint" "" (at 203.962 106.68 90) (hide yes) (show_name no) (do_not_autoplace no) (effects (font (size 1.27 1.27))))
  (property "Datasheet" "" (at 205.74 106.68 0) (hide yes) (show_name no) (do_not_autoplace no) (effects (font (size 1.27 1.27))))
  (property "Description" "Resistor" (at 205.74 106.68 0) (hide yes) (show_name no) (do_not_autoplace no) (effects (font (size 1.27 1.27))))
  (pin "1")
  (pin "2")))
